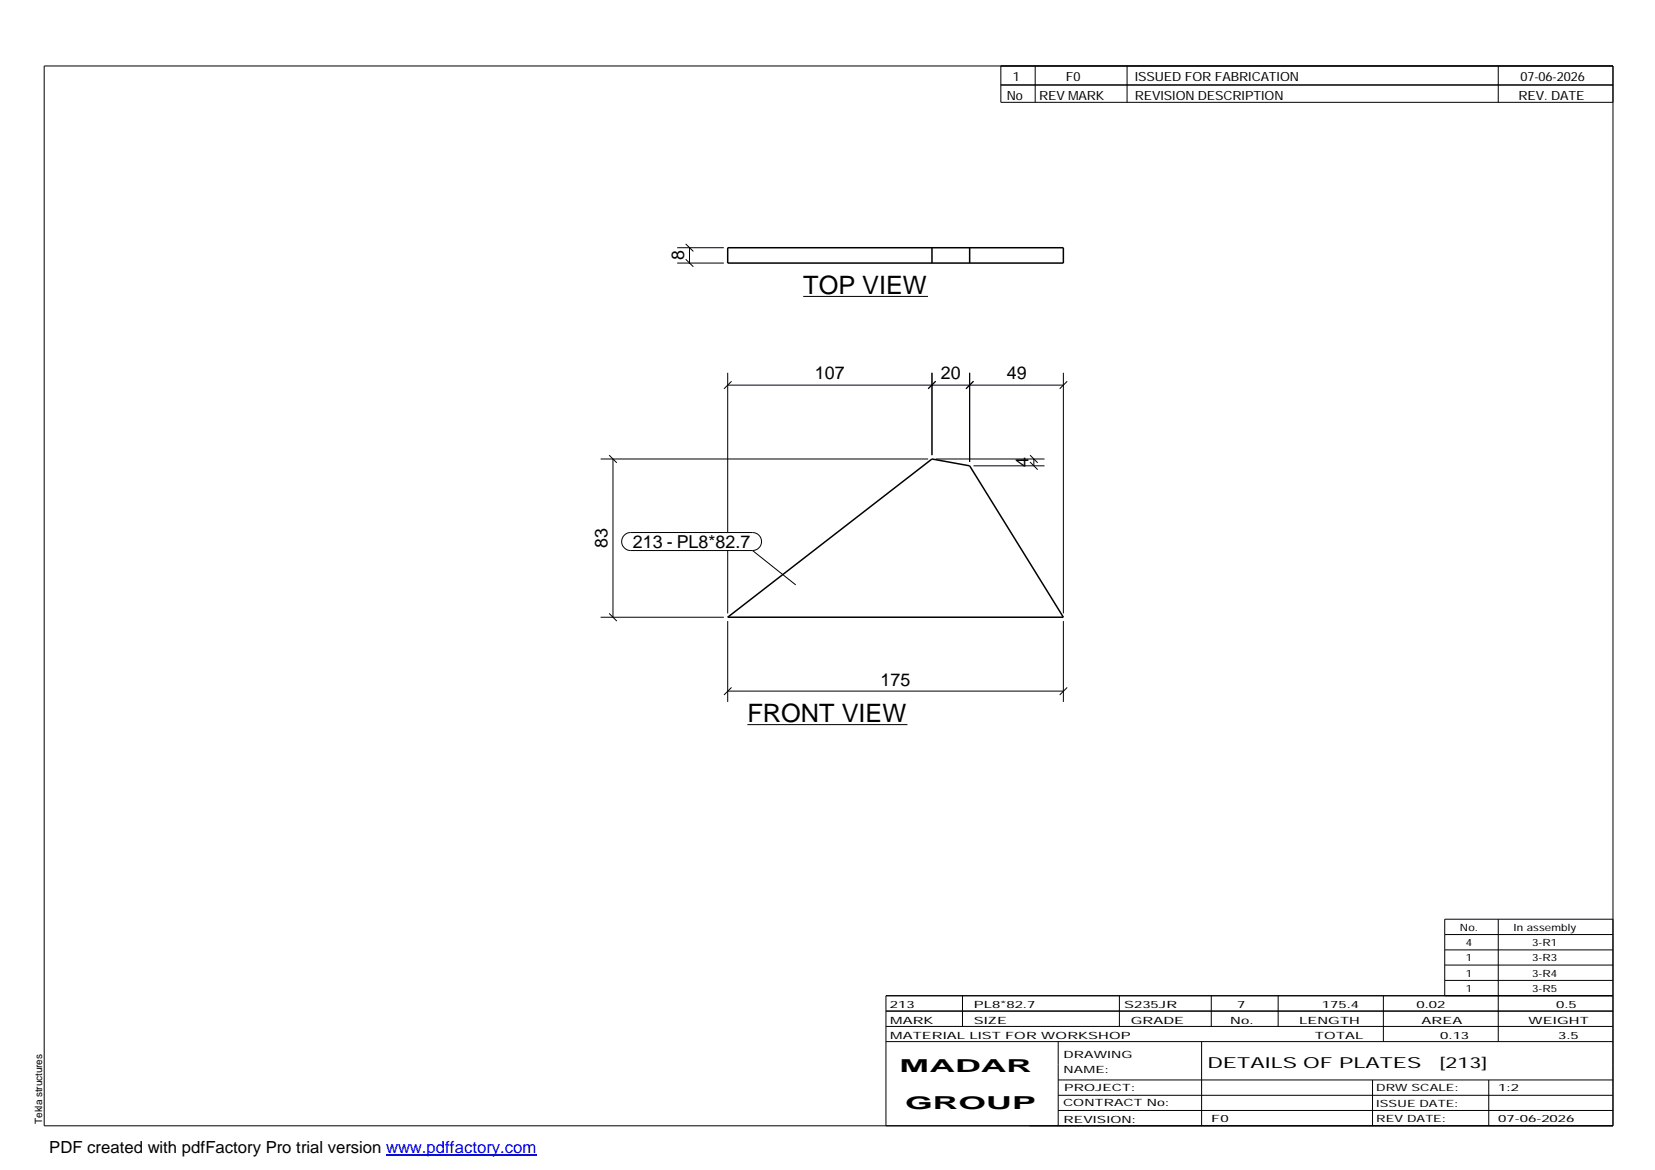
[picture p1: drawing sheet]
<svg xmlns="http://www.w3.org/2000/svg" width="420mm" height="297mm" viewBox="0 0 420 297" stroke-linecap="round" stroke-linejoin="round" font-family="sans-serif">
<path d="M184.7 62.9h85.3v3.9h-85.3zM236.6 62.9v3.9M246.2 62.9v3.9M184.7 156.7l51.9-40.2 9.6 1.8 23.8 38.4z" fill="none" stroke="#000" stroke-width=".38"/>
<g fill="none" stroke="#000" stroke-width=".25">
<path d="M11.2 16.7h398.3v269.1h-398.3zM254.1 16.7v9.3h155.4M262.8 16.7v9.3M286.1 16.7v9.3M380.4 16.7v9.3M254.1 21.6h155.4M171.9 66.8h11.9M171.9 62.9h11.9M174.1 65.8l1.9 1.9M174.1 61.9l1.9 1.9M175 62.9v3.9M203.9 75.3h31.7"/>
<path d="M184.7 94.6v40.6M184.7 97.8h85.3M185.7 96.8l-1.9 1.9M236.6 94.6v21M237.5 96.8l-1.9 1.9M246.2 94.6v22.7M247.1 96.8l-1.9 1.9M270 94.6v61.1M270.9 96.8l-1.9 1.9M152.5 116.5h83.1M154.6 115.6l2 1.9M155.6 116.5v40.2"/>
<path d="M237.6 116.5h27.6M247.1 118.3h18.1M261.5 117.3l1.9 1.9M261.5 115.6l1.9 1.9M262.5 116.5v1.8M158.5 135.9l.7-.5 .9-.2h31a2.29 2.29 0 0 1 2.2 2.3 2.29 2.29 0 0 1-2.2 2.3h-31a2.27 2.27 0 0 1-2.1-1.4 2.27 2.27 0 0 1 .5-2.5zM184.7 139.8v15.9M191.1 139.8l10.9 8.7M152.5 156.7h31.3M154.6 155.7l2 2M184.7 157.7v20.5M270 157.7v20.5"/>
<path d="M184.7 175.5h85.3M185.7 174.5l-1.9 1.9M270.9 174.5l-1.9 1.9M189.7 184h40.7M366.8 237.3h42.7M380.4 233.4v31M409.5 233.4h-42.7v19.4M224.9 256.7h184.6M244.3 252.8v7.8M284.2 252.8v7.8M307.5 252.8v7.8M324.5 252.8v7.8"/>
<path d="M351.2 252.8v11.6M366.8 241.2h42.7M366.8 245h42.7M366.8 248.9h42.7M409.5 252.8h-184.6v33M224.9 264.4h184.6M224.9 260.6h184.6M268.6 264.4v21.4M268.6 274.2h140.9M268.6 278.1h140.9M305.1 264.4v21.4M348.4 274.2v11.6"/>
<path d="M378 274.2v11.6M268.6 281.9h140.9"/>
</g>
<path d="M98 293.3h38.2" fill="none" stroke="#00f" stroke-width=".3"/>
<g font-size="6.4">
<text x="203.9" y="74.5">TOP VIEW</text>
<text x="189.7" y="183.2">FRONT VIEW</text>
</g>
<g font-size="4.5">
<text x="173.7" y="66.1" transform="rotate(-90 173.7 66.1)">8</text>
<text x="206.9" y="96.3">107</text>
<text x="238.8" y="96.3">20</text>
<text x="255.6" y="96.3">49</text>
<text x="261.1" y="118.6" transform="rotate(-90 261.1 118.6)">4</text>
<text x="154.3" y="139.1" transform="rotate(-90 154.3 139.1)">83</text>
<text x="160.7" y="139.2">213 - PL8*82.7</text>
<text x="223.6" y="174.1">175</text>
<text x="228.4" y="272.3">MADAR</text>
<text x="229.8" y="281.6">GROUP</text>
</g>
<text font-size="4.2" x="12.5" y="292.7">PDF created with pdfFactory Pro trial version www.pdffactory.com</text>
<g font-size="3.9">
<text x="306.5" y="271.3">DETAILS OF PLATES</text>
<text x="365.4" y="271.3">[213]</text>
</g>
<g font-size="3.2">
<text x="257.1" y="20.5">1</text>
<text x="270.6" y="20.5">F0</text>
<text x="288.1" y="20.5">ISSUED FOR FABRICATION</text>
<text x="386" y="20.5">07-06-2026</text>
<text x="255.6" y="25.5">No</text>
<text x="263.8" y="25.5">REV MARK</text>
<text x="288.1" y="25.5">REVISION DESCRIPTION</text>
<text x="385.5" y="25.5">REV. DATE</text>
</g>
<g font-size="2.5">
<text x="370.6" y="236.3">No.</text>
<text x="384.3" y="236.3">In assembly</text>
<text x="372.1" y="240.2">4</text>
<text x="372.1" y="244.1">1</text>
<text x="389" y="240.2">3-R1</text>
<text x="389" y="244.1">3-R3</text>
<text x="372.1" y="247.9">1</text>
<text x="372.1" y="251.8">1</text>
<text x="389" y="247.9">3-R4</text>
<text x="389" y="251.8">3-R5</text>
<text x="225.9" y="255.9">213</text>
<text x="247.3" y="255.9">PL8*82.7</text>
<text x="285.4" y="255.9">S235JR</text>
<text x="314.1" y="255.9">7</text>
<text x="335.6" y="255.9">175.4</text>
<text x="359.6" y="255.9">0.02</text>
<text x="395.1" y="255.9">0.5</text>
<text x="226" y="263.7">MATERIAL LIST FOR WORKSHOP</text>
<text x="226" y="259.9">MARK</text>
<text x="247.2" y="259.9">SIZE</text>
<text x="287.1" y="259.9">GRADE</text>
<text x="312.3" y="259.9">No.</text>
<text x="329.8" y="259.9">LENGTH</text>
<text x="333.8" y="263.7">TOTAL</text>
<text x="360.9" y="259.9">AREA</text>
<text x="365.6" y="263.7">0.13</text>
<text x="388.1" y="259.9">WEIGHT</text>
<text x="395.6" y="263.7">3.5</text>
<text x="270" y="268.5">DRAWING</text>
<text x="270" y="272.5">NAME:</text>
<text x="269.9" y="280.9">CONTRACT No:</text>
<text x="270.2" y="277">PROJECT:</text>
<text x="349.4" y="277.1">DRW SCALE:</text>
<text x="349.4" y="281">ISSUE DATE:</text>
<text x="380.4" y="277.1">1:2</text>
<text x="10.7" y="285.4" transform="rotate(-90 10.7 285.4)">Tekla structures</text>
<text x="270" y="285">REVISION:</text>
<text x="307.5" y="284.8">F0</text>
<text x="349.4" y="284.8">REV DATE:</text>
<text x="380.4" y="284.8">07-06-2026</text>
</g>
</svg>
